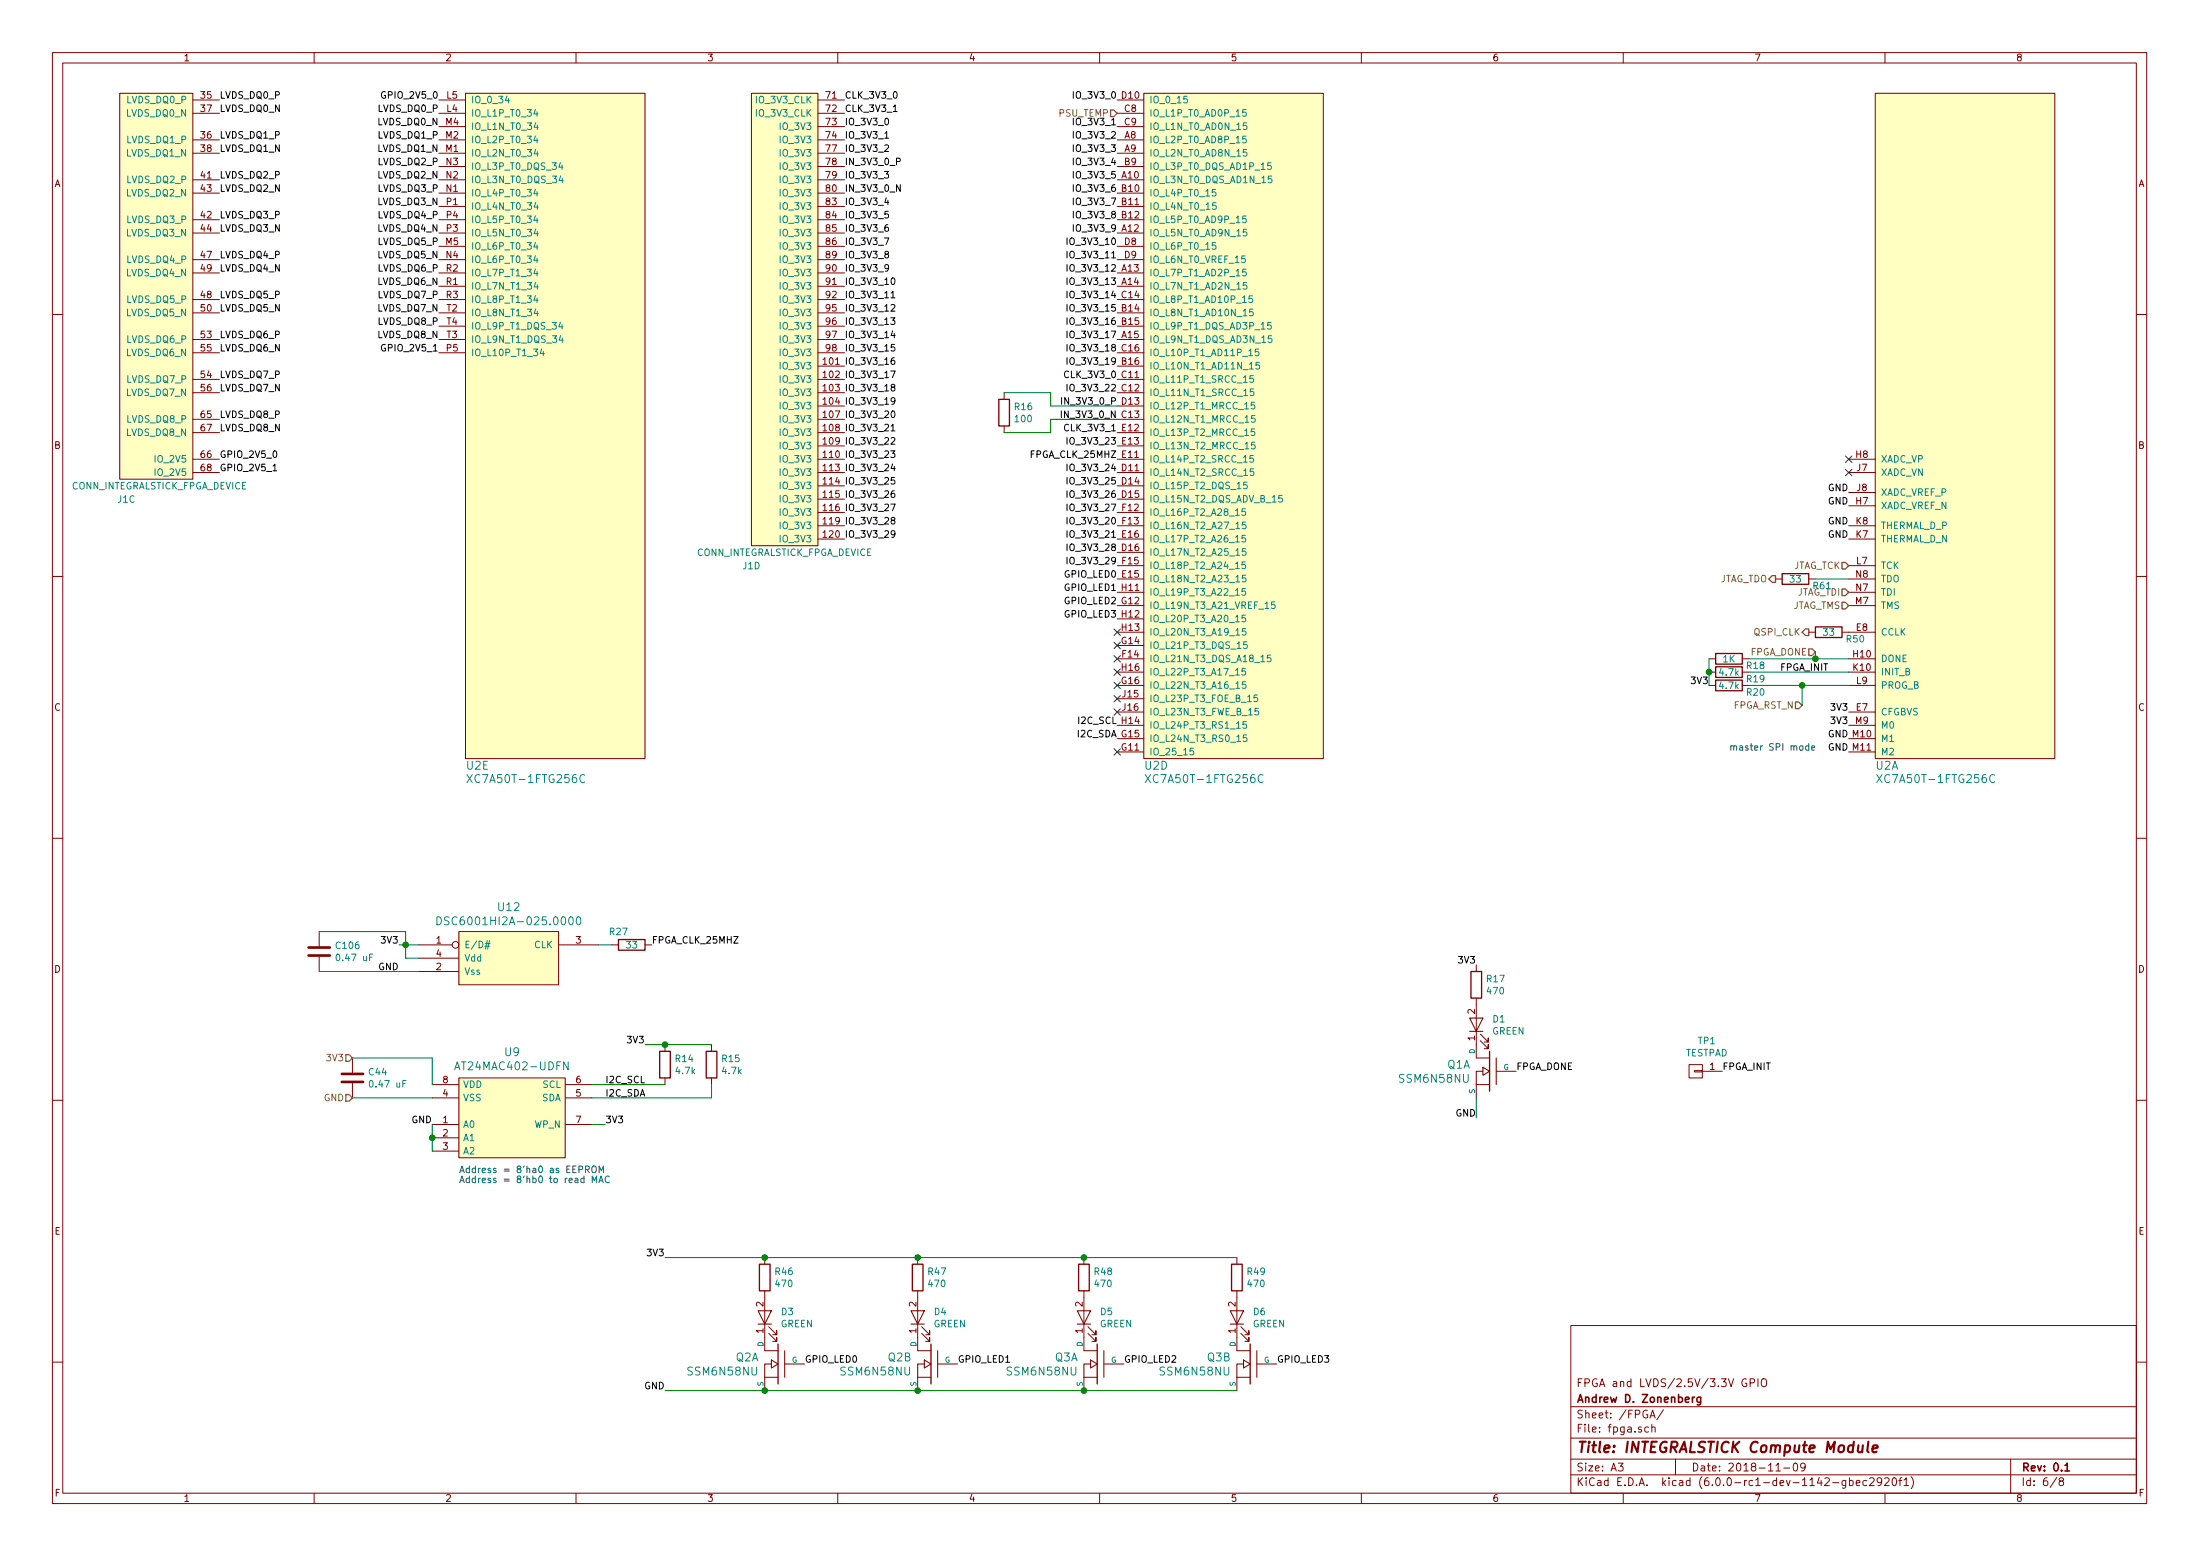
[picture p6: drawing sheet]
EESchema Schematic File Version 4
LIBS:integralstick-cache
EELAYER 29 0
EELAYER END
$Descr A3 16535 11693
encoding utf-8
Sheet 6 8
Title "INTEGRALSTICK Compute Module"
Date "2018-11-09"
Rev "0.1"
Comp "Andrew D. Zonenberg"
Comment1 "FPGA and LVDS/2.5V/3.3V GPIO"
Comment2 ""
Comment3 ""
Comment4 ""
$EndDescr
$Comp
L xilinx-azonenberg:XC7AxT-xFTG256x U2
U 1 1
P 14100 5650
F 0 "U2" H 14100 5550 60  0000 L CNN
F 1 "XC7A50T-1FTG256C" H 14100 5450 60  0000 L CNN
F 2 "azonenberg_pcb:BGA_256_17x17_FULLARRAY_1MM" H 14100 5650 60  0001 C CNN
F 3 "" H 14100 5650 60  0000 C CNN
	1    14100 5650
	1    0    0    -1  
$EndComp
$Comp
L xilinx-azonenberg:XC7AxT-xFTG256x U2
U 5 1
P 3500 5650
F 0 "U2" H 3500 5550 60  0000 L CNN
F 1 "XC7A50T-1FTG256C" H 3500 5450 60  0000 L CNN
F 2 "azonenberg_pcb:BGA_256_17x17_FULLARRAY_1MM" H 3500 5650 60  0001 C CNN
F 3 "" H 3500 5650 60  0000 C CNN
	5    3500 5650
	1    0    0    -1  
$EndComp
$Comp
L special-azonenberg:CONN_INTEGRALSTICK_FPGA_DEVICE J?
U 3 1
P 1450 3600
AR Path="/5B6B703A/5B8B40C5" Ref="J?"  Part="2" 
AR Path="/5B6B702C/5B8B40C5" Ref="J1"  Part="3" 
F 0 "J1" H 1950 3450 50  0000 C CNN
F 1 "CONN_INTEGRALSTICK_FPGA_DEVICE" H 1700 3550 50  0000 C CNN
F 2 "azonenberg_pcb:CONN_SAMTEC_QTH-060-01-L-D-A" H 1450 3600 50  0001 C CNN
F 3 "" H 1450 3600 50  0001 C CNN
	3    1450 3600
	-1   0    0    -1  
$EndComp
Text Label 3300 750  2    50   ~ 0
GPIO_2V5_0
Text Label 3300 2650 2    50   ~ 0
GPIO_2V5_1
Text Label 1650 3550 0    50   ~ 0
GPIO_2V5_1
Text Label 1650 3450 0    50   ~ 0
GPIO_2V5_0
Text Label 3300 850  2    50   ~ 0
LVDS_DQ0_P
Text Label 3300 950  2    50   ~ 0
LVDS_DQ0_N
Text Label 3300 1050 2    50   ~ 0
LVDS_DQ1_P
Text Label 3300 1150 2    50   ~ 0
LVDS_DQ1_N
Text Label 3300 1250 2    50   ~ 0
LVDS_DQ2_P
Text Label 3300 1350 2    50   ~ 0
LVDS_DQ2_N
Text Label 3300 1450 2    50   ~ 0
LVDS_DQ3_P
Text Label 3300 1550 2    50   ~ 0
LVDS_DQ3_N
Text Label 3300 1650 2    50   ~ 0
LVDS_DQ4_P
Text Label 3300 1750 2    50   ~ 0
LVDS_DQ4_N
Text Label 3300 1850 2    50   ~ 0
LVDS_DQ5_P
Text Label 3300 1950 2    50   ~ 0
LVDS_DQ5_N
Text Label 3300 2050 2    50   ~ 0
LVDS_DQ6_P
Text Label 3300 2150 2    50   ~ 0
LVDS_DQ6_N
Text Label 3300 2250 2    50   ~ 0
LVDS_DQ7_P
Text Label 3300 2350 2    50   ~ 0
LVDS_DQ7_N
Text Label 3300 2450 2    50   ~ 0
LVDS_DQ8_P
Text Label 3300 2550 2    50   ~ 0
LVDS_DQ8_N
Text Label 1650 750  0    50   ~ 0
LVDS_DQ0_P
Text Label 1650 850  0    50   ~ 0
LVDS_DQ0_N
Text Label 1650 1050 0    50   ~ 0
LVDS_DQ1_P
Text Label 1650 1150 0    50   ~ 0
LVDS_DQ1_N
Text Label 1650 1350 0    50   ~ 0
LVDS_DQ2_P
Text Label 1650 1450 0    50   ~ 0
LVDS_DQ2_N
Text Label 1650 1650 0    50   ~ 0
LVDS_DQ3_P
Text Label 1650 1750 0    50   ~ 0
LVDS_DQ3_N
Text Label 1650 1950 0    50   ~ 0
LVDS_DQ4_P
Text Label 1650 2050 0    50   ~ 0
LVDS_DQ4_N
Text Label 1650 2250 0    50   ~ 0
LVDS_DQ5_P
Text Label 1650 2350 0    50   ~ 0
LVDS_DQ5_N
Text Label 1650 2550 0    50   ~ 0
LVDS_DQ6_P
Text Label 1650 2650 0    50   ~ 0
LVDS_DQ6_N
Text Label 1650 2850 0    50   ~ 0
LVDS_DQ7_P
Text Label 1650 2950 0    50   ~ 0
LVDS_DQ7_N
Text Label 1650 3150 0    50   ~ 0
LVDS_DQ8_P
Text Label 1650 3250 0    50   ~ 0
LVDS_DQ8_N
$Comp
L special-azonenberg:CONN_INTEGRALSTICK_FPGA_DEVICE J?
U 4 1
P 6150 4100
AR Path="/5B6B703A/5BCD3CA2" Ref="J?"  Part="2" 
AR Path="/5B6B702C/5BCD3CA2" Ref="J1"  Part="4" 
F 0 "J1" H 6650 3950 50  0000 C CNN
F 1 "CONN_INTEGRALSTICK_FPGA_DEVICE" H 6400 4050 50  0000 C CNN
F 2 "azonenberg_pcb:CONN_SAMTEC_QTH-060-01-L-D-A" H 6150 4100 50  0001 C CNN
F 3 "" H 6150 4100 50  0001 C CNN
	4    6150 4100
	-1   0    0    -1  
$EndComp
Text Label 6350 950  0    50   ~ 0
IO_3V3_0
Text Label 6350 1050 0    50   ~ 0
IO_3V3_1
Text Label 6350 1150 0    50   ~ 0
IO_3V3_2
Text Label 6350 1350 0    50   ~ 0
IO_3V3_3
Text Label 6350 750  0    50   ~ 0
CLK_3V3_0
Text Label 6350 850  0    50   ~ 0
CLK_3V3_1
Text Label 6350 1550 0    50   ~ 0
IO_3V3_4
Text Label 6350 1650 0    50   ~ 0
IO_3V3_5
Text Label 6350 1750 0    50   ~ 0
IO_3V3_6
Text Label 6350 1850 0    50   ~ 0
IO_3V3_7
Text Label 6350 1950 0    50   ~ 0
IO_3V3_8
Text Label 6350 2050 0    50   ~ 0
IO_3V3_9
Text Label 6350 2150 0    50   ~ 0
IO_3V3_10
Text Label 6350 2250 0    50   ~ 0
IO_3V3_11
Text Label 6350 2350 0    50   ~ 0
IO_3V3_12
Text Label 6350 2450 0    50   ~ 0
IO_3V3_13
Text Label 6350 2550 0    50   ~ 0
IO_3V3_14
Text Label 6350 2650 0    50   ~ 0
IO_3V3_15
Text Label 6350 2750 0    50   ~ 0
IO_3V3_16
Text Label 6350 2850 0    50   ~ 0
IO_3V3_17
Text Label 6350 2950 0    50   ~ 0
IO_3V3_18
Text Label 6350 3050 0    50   ~ 0
IO_3V3_19
Text Label 6350 3150 0    50   ~ 0
IO_3V3_20
Text Label 6350 3250 0    50   ~ 0
IO_3V3_21
Text Label 6350 3350 0    50   ~ 0
IO_3V3_22
Text Label 6350 3450 0    50   ~ 0
IO_3V3_23
Text Label 6350 3550 0    50   ~ 0
IO_3V3_24
Text Label 6350 3650 0    50   ~ 0
IO_3V3_25
Text Label 6350 3750 0    50   ~ 0
IO_3V3_26
Text Label 6350 3850 0    50   ~ 0
IO_3V3_27
Text Label 6350 3950 0    50   ~ 0
IO_3V3_28
Text Label 6350 4050 0    50   ~ 0
IO_3V3_29
Text Label 8400 750  2    50   ~ 0
IO_3V3_0
Text Label 8400 950  2    50   ~ 0
IO_3V3_1
Text Label 8400 1050 2    50   ~ 0
IO_3V3_2
Text Label 8400 1150 2    50   ~ 0
IO_3V3_3
Text Label 8400 2850 2    50   ~ 0
CLK_3V3_0
Text Label 8400 3250 2    50   ~ 0
CLK_3V3_1
Text Label 8400 1250 2    50   ~ 0
IO_3V3_4
Text Label 8400 1350 2    50   ~ 0
IO_3V3_5
Text Label 8400 1450 2    50   ~ 0
IO_3V3_6
Text Label 8400 1550 2    50   ~ 0
IO_3V3_7
Text Label 8400 1650 2    50   ~ 0
IO_3V3_8
Text Label 8400 1750 2    50   ~ 0
IO_3V3_9
Text Label 8400 1850 2    50   ~ 0
IO_3V3_10
Text Label 8400 1950 2    50   ~ 0
IO_3V3_11
Text Label 8400 2050 2    50   ~ 0
IO_3V3_12
Text Label 8400 2150 2    50   ~ 0
IO_3V3_13
Text Label 8400 2250 2    50   ~ 0
IO_3V3_14
Text Label 8400 2350 2    50   ~ 0
IO_3V3_15
Text Label 8400 2450 2    50   ~ 0
IO_3V3_16
Text Label 8400 2550 2    50   ~ 0
IO_3V3_17
Text Label 8400 2650 2    50   ~ 0
IO_3V3_18
Text Label 8400 2750 2    50   ~ 0
IO_3V3_19
Text Label 8400 3950 2    50   ~ 0
IO_3V3_20
Text Label 8400 4050 2    50   ~ 0
IO_3V3_21
Text Label 8400 2950 2    50   ~ 0
IO_3V3_22
Text Label 8400 3350 2    50   ~ 0
IO_3V3_23
Text Label 8400 3550 2    50   ~ 0
IO_3V3_24
Text Label 8400 3650 2    50   ~ 0
IO_3V3_25
Text Label 8400 3750 2    50   ~ 0
IO_3V3_26
Text Label 8400 3850 2    50   ~ 0
IO_3V3_27
Text Label 8400 4150 2    50   ~ 0
IO_3V3_28
Text Label 8400 4250 2    50   ~ 0
IO_3V3_29
Text Label 8400 3050 2    50   ~ 0
IN_3V3_0_P
Text Label 8400 3150 2    50   ~ 0
IN_3V3_0_N
NoConn ~ 8400 4750
NoConn ~ 8400 4850
NoConn ~ 8400 4950
NoConn ~ 8400 5050
NoConn ~ 8400 5150
NoConn ~ 8400 5250
NoConn ~ 8400 5350
NoConn ~ 8400 5650
$Comp
L memory-azonenberg:24Cxx-DFN8 U9
U 1 1
P 3450 8700
F 0 "U9" H 3850 9497 60  0000 C CNN
F 1 "AT24MAC402-UDFN" H 3850 9391 60  0000 C CNN
F 2 "" H 3850 9000 60  0000 C CNN
F 3 "" H 3850 9000 60  0000 C CNN
	1    3450 8700
	1    0    0    -1  
$EndComp
$Comp
L device:C C44
U 1 1
P 2650 8100
F 0 "C44" H 2765 8146 50  0000 L CNN
F 1 "0.47 uF" H 2765 8055 50  0000 L CNN
F 2 "" H 2688 7950 50  0001 C CNN
F 3 "" H 2650 8100 50  0001 C CNN
	1    2650 8100
	1    0    0    -1  
$EndComp
Wire Wire Line
	2650 7950 3250 7950
Wire Wire Line
	3250 7950 3250 8150
Wire Wire Line
	2650 8250 3250 8250
Text Label 3250 8450 2    50   ~ 0
GND
Wire Wire Line
	3250 8450 3250 8550
Wire Wire Line
	3250 8550 3250 8650
Connection ~ 3250 8550
Text Label 4550 8250 0    50   ~ 0
I2C_SDA
Text Label 4550 8150 0    50   ~ 0
I2C_SCL
Text Label 4550 8450 0    50   ~ 0
3V3
Wire Wire Line
	4550 8450 4450 8450
Text Notes 3450 8900 0    50   ~ 0
Address = 8'ha0 as EEPROM\nAddress = 8'hb0 to read MAC
$Comp
L device:R R14
U 1 1
P 5000 8000
F 0 "R14" H 5070 8046 50  0000 L CNN
F 1 "4.7k" H 5070 7955 50  0000 L CNN
F 2 "" V 4930 8000 50  0001 C CNN
F 3 "" H 5000 8000 50  0001 C CNN
	1    5000 8000
	1    0    0    -1  
$EndComp
Wire Wire Line
	4450 8150 5000 8150
$Comp
L device:R R15
U 1 1
P 5350 8000
F 0 "R15" H 5420 8046 50  0000 L CNN
F 1 "4.7k" H 5420 7955 50  0000 L CNN
F 2 "" V 5280 8000 50  0001 C CNN
F 3 "" H 5350 8000 50  0001 C CNN
	1    5350 8000
	1    0    0    -1  
$EndComp
Wire Wire Line
	5350 8250 5350 8150
Wire Wire Line
	4450 8250 5350 8250
Text Label 4850 7850 2    50   ~ 0
3V3
Wire Wire Line
	4850 7850 5000 7850
Connection ~ 5000 7850
Wire Wire Line
	5000 7850 5350 7850
Text Label 8400 5450 2    50   ~ 0
I2C_SCL
Text Label 8400 5550 2    50   ~ 0
I2C_SDA
$Comp
L xilinx-azonenberg:XC7AxT-xFTG256x U2
U 4 1
P 8600 5650
F 0 "U2" H 8600 5550 60  0000 L CNN
F 1 "XC7A50T-1FTG256C" H 8600 5450 60  0000 L CNN
F 2 "azonenberg_pcb:BGA_256_17x17_FULLARRAY_1MM" H 8600 5650 60  0001 C CNN
F 3 "" H 8600 5650 60  0000 C CNN
	4    8600 5650
	1    0    0    -1  
$EndComp
$Comp
L device:R R16
U 1 1
P 7550 3100
F 0 "R16" H 7620 3146 50  0000 L CNN
F 1 "100" H 7620 3055 50  0000 L CNN
F 2 "" V 7480 3100 50  0001 C CNN
F 3 "" H 7550 3100 50  0001 C CNN
	1    7550 3100
	1    0    0    -1  
$EndComp
Wire Wire Line
	7550 2950 7900 2950
Wire Wire Line
	7900 2950 7900 3050
Wire Wire Line
	7900 3050 8400 3050
Wire Wire Line
	8400 3150 7900 3150
Wire Wire Line
	7900 3150 7900 3250
Wire Wire Line
	7900 3250 7550 3250
Text Label 6350 1250 0    50   ~ 0
IN_3V3_0_P
Text Label 6350 1450 0    50   ~ 0
IN_3V3_0_N
NoConn ~ 13900 3450
NoConn ~ 13900 3550
Text Label 13900 3700 2    50   ~ 0
GND
Text Label 13900 3800 2    50   ~ 0
GND
Text Label 13900 3950 2    50   ~ 0
GND
Text Label 13900 4050 2    50   ~ 0
GND
Text HLabel 13900 4250 0    50   Input ~ 0
JTAG_TCK
Text HLabel 13350 4350 0    50   Output ~ 0
JTAG_TDO
Text HLabel 13900 4450 0    50   Input ~ 0
JTAG_TDI
Text HLabel 13900 4550 0    50   Input ~ 0
JTAG_TMS
Text HLabel 13600 4750 0    50   Output ~ 0
QSPI_CLK
Text Label 13900 5350 2    50   ~ 0
3V3
Text Label 13900 5550 2    50   ~ 0
GND
Text Label 13900 5650 2    50   ~ 0
GND
Text Label 13900 5450 2    50   ~ 0
3V3
Text Notes 13000 5650 0    50   ~ 0
master SPI mode
$Comp
L special-azonenberg:SSM6N58NU_DUAL_NMOS Q1
U 1 1
P 11200 8050
F 0 "Q1" H 11343 8103 60  0000 L CNN
F 1 "SSM6N58NU" H 11343 7997 60  0000 L CNN
F 2 "" H 11200 8050 60  0000 C CNN
F 3 "" H 11343 7944 60  0000 L CNN
	1    11200 8050
	-1   0    0    -1  
$EndComp
$Comp
L device:LED D1
U 1 1
P 11100 7700
F 0 "D1" V 11139 7582 50  0000 R CNN
F 1 "GREEN" V 11048 7582 50  0000 R CNN
F 2 "" H 11100 7700 50  0001 C CNN
F 3 "" H 11100 7700 50  0001 C CNN
	1    11100 7700
	0    -1   -1   0   
$EndComp
$Comp
L device:R R17
U 1 1
P 11100 7400
F 0 "R17" H 11170 7446 50  0000 L CNN
F 1 "470" H 11170 7355 50  0000 L CNN
F 2 "" V 11030 7400 50  0001 C CNN
F 3 "" H 11100 7400 50  0001 C CNN
	1    11100 7400
	1    0    0    -1  
$EndComp
Text Label 11100 7250 2    50   ~ 0
3V3
Text Label 11100 8400 2    50   ~ 0
GND
Text Label 11400 8050 0    50   ~ 0
FPGA_DONE
Text Label 12950 8050 0    50   ~ 0
FPGA_INIT
Text Label 13750 5050 2    50   ~ 0
FPGA_INIT
$Comp
L device:R R20
U 1 1
P 13000 5150
F 0 "R20" V 13050 5350 50  0000 C CNN
F 1 "4.7k" V 13000 5150 50  0000 C CNN
F 2 "" V 12930 5150 50  0001 C CNN
F 3 "" H 13000 5150 50  0001 C CNN
	1    13000 5150
	0    1    1    0   
$EndComp
Wire Wire Line
	13150 5150 13550 5150
Text Label 12850 5150 2    50   ~ 0
3V3
$Comp
L device:R R19
U 1 1
P 13000 5050
F 0 "R19" V 13050 5250 50  0000 C CNN
F 1 "4.7k" V 13000 5050 50  0000 C CNN
F 2 "" V 12930 5050 50  0001 C CNN
F 3 "" H 13000 5050 50  0001 C CNN
	1    13000 5050
	0    1    1    0   
$EndComp
Wire Wire Line
	13150 5050 13900 5050
Wire Wire Line
	12850 5050 12850 5150
$Comp
L device:R R18
U 1 1
P 13000 4950
F 0 "R18" V 13050 5150 50  0000 C CNN
F 1 "1K" V 13000 4950 50  0000 C CNN
F 2 "" V 12930 4950 50  0001 C CNN
F 3 "" H 13000 4950 50  0001 C CNN
	1    13000 4950
	0    1    1    0   
$EndComp
Wire Wire Line
	13150 4950 13650 4950
Wire Wire Line
	12850 5050 12850 4950
Connection ~ 12850 5050
Wire Wire Line
	11100 8250 11100 8400
$Comp
L conn:CONN_01X01 TP1
U 1 1
P 12750 8050
F 0 "TP1" H 12667 7825 50  0000 C CNN
F 1 "TESTPAD" H 12667 7916 50  0000 C CNN
F 2 "" H 12750 8050 50  0001 C CNN
F 3 "" H 12750 8050 50  0001 C CNN
	1    12750 8050
	-1   0    0    1   
$EndComp
Text HLabel 13550 5300 0    50   Input ~ 0
FPGA_RST_N
Wire Wire Line
	13550 5300 13550 5150
Connection ~ 13550 5150
Wire Wire Line
	13550 5150 13900 5150
Text HLabel 13650 4900 0    50   Input ~ 0
FPGA_DONE
Wire Wire Line
	13650 4900 13650 4950
Connection ~ 13650 4950
Wire Wire Line
	13650 4950 13900 4950
$Comp
L osc-azonenberg:OSC U?
U 1 1
P 3850 7100
AR Path="/5B6B7044/5C012681" Ref="U?"  Part="1" 
AR Path="/5B6B702C/5C012681" Ref="U12"  Part="1" 
F 0 "U12" H 3825 7387 60  0000 C CNN
F 1 "DSC6001HI2A-025.0000‎" H 3825 7281 60  0000 C CNN
F 2 "" H 3850 7100 60  0000 C CNN
F 3 "" H 3850 7100 60  0000 C CNN
	1    3850 7100
	1    0    0    -1  
$EndComp
Text Label 3000 7100 2    50   ~ 0
3V3
Wire Wire Line
	3000 7100 3050 7100
Wire Wire Line
	3050 7100 3050 7200
Wire Wire Line
	3050 7200 3150 7200
Connection ~ 3050 7100
Wire Wire Line
	3050 7100 3150 7100
Text Label 3000 7300 2    50   ~ 0
GND
$Comp
L device:R R?
U 1 1
P 4750 7100
AR Path="/5B6B7044/5C01268E" Ref="R?"  Part="1" 
AR Path="/5B6B702C/5C01268E" Ref="R27"  Part="1" 
F 0 "R27" V 4650 7000 50  0000 C CNN
F 1 "33" V 4750 7100 50  0000 C CNN
F 2 "" V 4680 7100 50  0001 C CNN
F 3 "" H 4750 7100 50  0001 C CNN
	1    4750 7100
	0    1    1    0   
$EndComp
Wire Wire Line
	4600 7100 4500 7100
Text Label 4900 7100 0    50   ~ 0
FPGA_CLK_25MHZ
$Comp
L device:C C?
U 1 1
P 2400 7150
AR Path="/5B6B7044/5C012696" Ref="C?"  Part="1" 
AR Path="/5B6B702C/5C012696" Ref="C106"  Part="1" 
F 0 "C106" H 2515 7196 50  0000 L CNN
F 1 "0.47 uF" H 2515 7105 50  0000 L CNN
F 2 "" H 2438 7000 50  0001 C CNN
F 3 "" H 2400 7150 50  0001 C CNN
	1    2400 7150
	1    0    0    -1  
$EndComp
Wire Wire Line
	2400 7300 3150 7300
Wire Wire Line
	2400 7000 3050 7000
Wire Wire Line
	3050 7000 3050 7100
Text Label 8400 3450 2    50   ~ 0
FPGA_CLK_25MHZ
Text HLabel 8400 850  0    50   Input ~ 0
PSU_TEMP
Text HLabel 2650 7950 0    50   Input ~ 0
3V3
Text HLabel 2650 8250 0    50   Input ~ 0
GND
$Comp
L special-azonenberg:SSM6N58NU_DUAL_NMOS Q2
U 1 1
P 5850 10250
F 0 "Q2" H 5993 10303 60  0000 L CNN
F 1 "SSM6N58NU" H 5993 10197 60  0000 L CNN
F 2 "" H 5850 10250 60  0000 C CNN
F 3 "" H 5993 10144 60  0000 L CNN
	1    5850 10250
	-1   0    0    -1  
$EndComp
$Comp
L device:R R46
U 1 1
P 5750 9600
F 0 "R46" H 5820 9646 50  0000 L CNN
F 1 "470" H 5820 9555 50  0000 L CNN
F 2 "" V 5680 9600 50  0001 C CNN
F 3 "" H 5750 9600 50  0001 C CNN
	1    5750 9600
	1    0    0    -1  
$EndComp
$Comp
L device:LED D3
U 1 1
P 5750 9900
F 0 "D3" V 5789 9782 50  0000 R CNN
F 1 "GREEN" V 5698 9782 50  0000 R CNN
F 2 "" H 5750 9900 50  0001 C CNN
F 3 "" H 5750 9900 50  0001 C CNN
	1    5750 9900
	0    -1   -1   0   
$EndComp
Text Label 6050 10250 0    50   ~ 0
GPIO_LED0
$Comp
L special-azonenberg:SSM6N58NU_DUAL_NMOS Q2
U 2 1
P 7000 10250
F 0 "Q2" H 7143 10303 60  0000 L CNN
F 1 "SSM6N58NU" H 7143 10197 60  0000 L CNN
F 2 "" H 7000 10250 60  0000 C CNN
F 3 "" H 7143 10144 60  0000 L CNN
	2    7000 10250
	-1   0    0    -1  
$EndComp
$Comp
L device:R R47
U 1 1
P 6900 9600
F 0 "R47" H 6970 9646 50  0000 L CNN
F 1 "470" H 6970 9555 50  0000 L CNN
F 2 "" V 6830 9600 50  0001 C CNN
F 3 "" H 6900 9600 50  0001 C CNN
	1    6900 9600
	1    0    0    -1  
$EndComp
$Comp
L device:LED D4
U 1 1
P 6900 9900
F 0 "D4" V 6939 9782 50  0000 R CNN
F 1 "GREEN" V 6848 9782 50  0000 R CNN
F 2 "" H 6900 9900 50  0001 C CNN
F 3 "" H 6900 9900 50  0001 C CNN
	1    6900 9900
	0    -1   -1   0   
$EndComp
Text Label 7200 10250 0    50   ~ 0
GPIO_LED1
$Comp
L special-azonenberg:SSM6N58NU_DUAL_NMOS Q3
U 1 1
P 8250 10250
F 0 "Q3" H 8393 10303 60  0000 L CNN
F 1 "SSM6N58NU" H 8393 10197 60  0000 L CNN
F 2 "" H 8250 10250 60  0000 C CNN
F 3 "" H 8393 10144 60  0000 L CNN
	1    8250 10250
	-1   0    0    -1  
$EndComp
$Comp
L device:R R48
U 1 1
P 8150 9600
F 0 "R48" H 8220 9646 50  0000 L CNN
F 1 "470" H 8220 9555 50  0000 L CNN
F 2 "" V 8080 9600 50  0001 C CNN
F 3 "" H 8150 9600 50  0001 C CNN
	1    8150 9600
	1    0    0    -1  
$EndComp
$Comp
L device:LED D5
U 1 1
P 8150 9900
F 0 "D5" V 8189 9782 50  0000 R CNN
F 1 "GREEN" V 8098 9782 50  0000 R CNN
F 2 "" H 8150 9900 50  0001 C CNN
F 3 "" H 8150 9900 50  0001 C CNN
	1    8150 9900
	0    -1   -1   0   
$EndComp
Text Label 8450 10250 0    50   ~ 0
GPIO_LED2
$Comp
L special-azonenberg:SSM6N58NU_DUAL_NMOS Q3
U 2 1
P 9400 10250
F 0 "Q3" H 9543 10303 60  0000 L CNN
F 1 "SSM6N58NU" H 9543 10197 60  0000 L CNN
F 2 "" H 9400 10250 60  0000 C CNN
F 3 "" H 9543 10144 60  0000 L CNN
	2    9400 10250
	-1   0    0    -1  
$EndComp
$Comp
L device:R R49
U 1 1
P 9300 9600
F 0 "R49" H 9370 9646 50  0000 L CNN
F 1 "470" H 9370 9555 50  0000 L CNN
F 2 "" V 9230 9600 50  0001 C CNN
F 3 "" H 9300 9600 50  0001 C CNN
	1    9300 9600
	1    0    0    -1  
$EndComp
$Comp
L device:LED D6
U 1 1
P 9300 9900
F 0 "D6" V 9339 9782 50  0000 R CNN
F 1 "GREEN" V 9248 9782 50  0000 R CNN
F 2 "" H 9300 9900 50  0001 C CNN
F 3 "" H 9300 9900 50  0001 C CNN
	1    9300 9900
	0    -1   -1   0   
$EndComp
Text Label 9600 10250 0    50   ~ 0
GPIO_LED3
Text Label 5000 10450 2    50   ~ 0
GND
Wire Wire Line
	5000 10450 5750 10450
Connection ~ 5750 10450
Wire Wire Line
	5750 10450 6900 10450
Connection ~ 6900 10450
Wire Wire Line
	6900 10450 8150 10450
Connection ~ 8150 10450
Wire Wire Line
	8150 10450 9300 10450
Text Label 5000 9450 2    50   ~ 0
3V3
Wire Wire Line
	5000 9450 5750 9450
Connection ~ 5750 9450
Wire Wire Line
	5750 9450 6900 9450
Connection ~ 6900 9450
Wire Wire Line
	6900 9450 8150 9450
Connection ~ 8150 9450
Wire Wire Line
	8150 9450 9300 9450
Text Label 8400 4350 2    50   ~ 0
GPIO_LED0
Text Label 8400 4450 2    50   ~ 0
GPIO_LED1
Text Label 8400 4550 2    50   ~ 0
GPIO_LED2
Text Label 8400 4650 2    50   ~ 0
GPIO_LED3
$Comp
L device:R R50
U 1 1
P 13750 4750
F 0 "R50" V 13800 4950 50  0000 C CNN
F 1 "33" V 13750 4750 50  0000 C CNN
F 2 "" V 13680 4750 50  0001 C CNN
F 3 "" H 13750 4750 50  0001 C CNN
	1    13750 4750
	0    1    1    0   
$EndComp
$Comp
L device:R R61
U 1 1
P 13500 4350
F 0 "R61" V 13550 4550 50  0000 C CNN
F 1 "33" V 13500 4350 50  0000 C CNN
F 2 "" V 13430 4350 50  0001 C CNN
F 3 "" H 13500 4350 50  0001 C CNN
	1    13500 4350
	0    1    1    0   
$EndComp
Wire Wire Line
	13650 4350 13900 4350
$EndSCHEMATC
